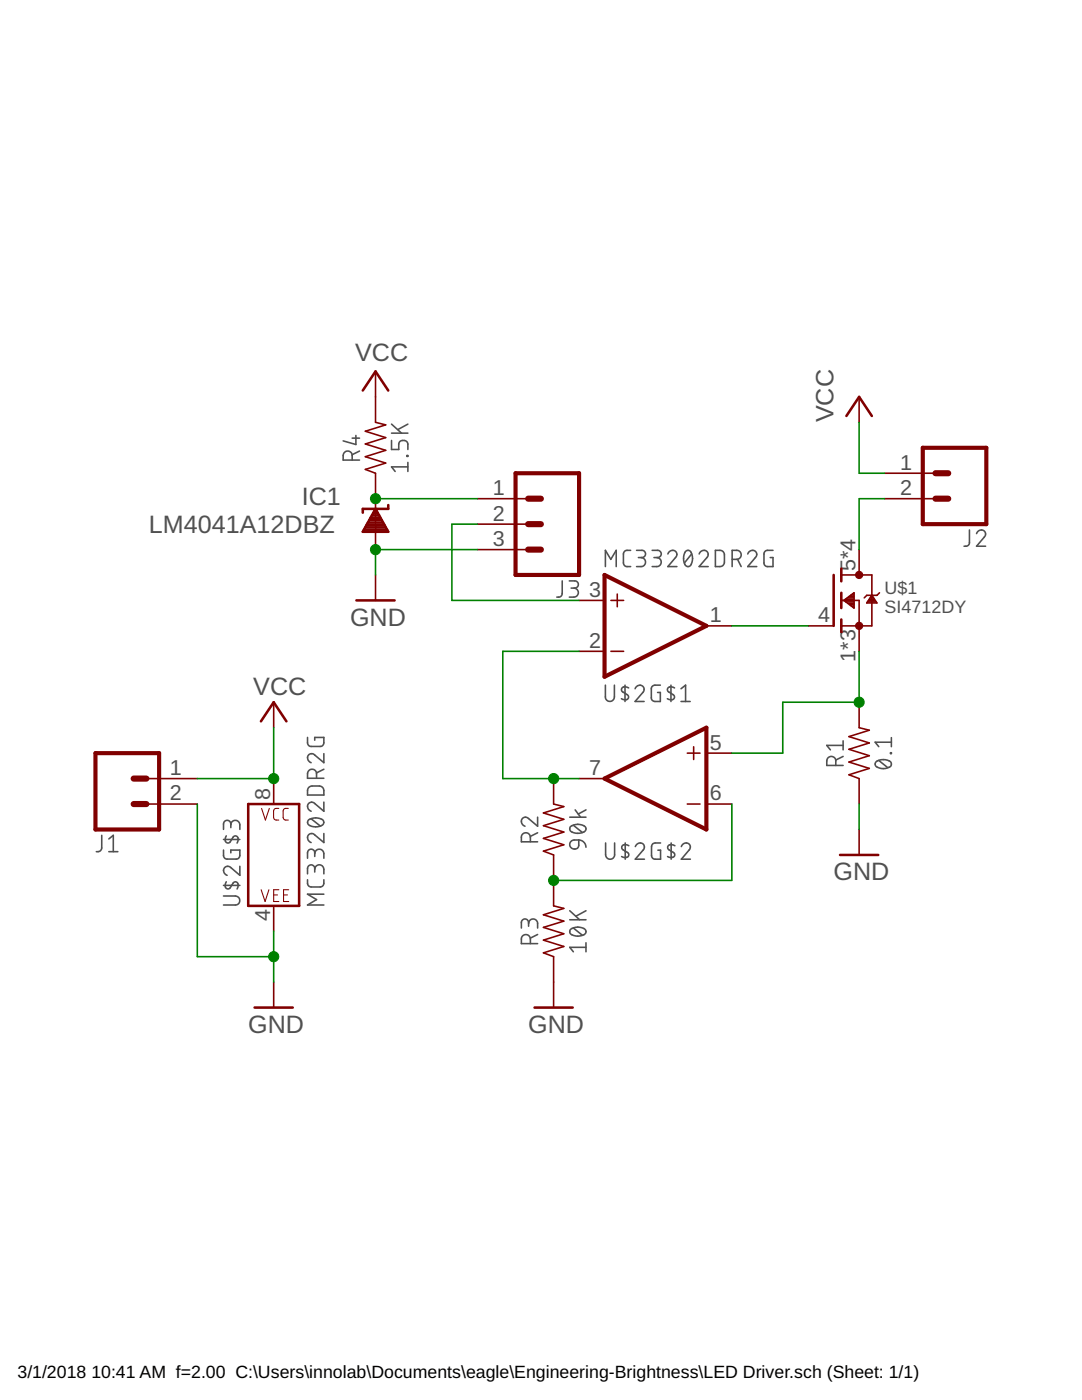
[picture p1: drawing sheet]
<?xml version="1.0" encoding="utf-8"?>
<!DOCTYPE eagle SYSTEM "eagle.dtd">
<!--
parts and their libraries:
SparkFun-Resistors: Licensing: Creative Commons ShareAlike 4.0 International - https://creativecommons.org/licenses/by-sa/4.0
-->
<eagle version="8.6.3">
<drawing>
<settings>
<setting alwaysvectorfont="no"/>
<setting verticaltext="up"/>
</settings>
<grid distance="0.1" unitdist="inch" unit="inch" style="lines" multiple="1" display="no" altdistance="0.01" altunitdist="inch" altunit="inch"/>
<schematic xreflabel="%F%N/%S.%C%R" xrefpart="/%S.%C%R">
<libraries>
<library name="CECFC">
<symbols>
<symbol name="MOSFET-N">
<wire x1="0.762" y1="0.762" x2="0.762" y2="0" width="0.254" layer="94"/>
<wire x1="0.762" y1="0" x2="0.762" y2="-0.762" width="0.254" layer="94"/>
<wire x1="0.762" y1="3.175" x2="0.762" y2="2.54" width="0.254" layer="94"/>
<wire x1="0.762" y1="2.54" x2="0.762" y2="1.905" width="0.254" layer="94"/>
<wire x1="0.762" y1="0" x2="2.54" y2="0" width="0.1524" layer="94"/>
<wire x1="2.54" y1="0" x2="2.54" y2="-2.54" width="0.1524" layer="94"/>
<wire x1="0.762" y1="-1.905" x2="0.762" y2="-2.54" width="0.254" layer="94"/>
<wire x1="0.762" y1="-2.54" x2="0.762" y2="-3.175" width="0.254" layer="94"/>
<wire x1="0" y1="2.54" x2="0" y2="-2.54" width="0.254" layer="94"/>
<wire x1="2.54" y1="-2.54" x2="0.762" y2="-2.54" width="0.1524" layer="94"/>
<wire x1="3.81" y1="2.54" x2="3.81" y2="0.508" width="0.1524" layer="94"/>
<wire x1="3.81" y1="0.508" x2="3.81" y2="-2.54" width="0.1524" layer="94"/>
<wire x1="2.54" y1="-2.54" x2="3.81" y2="-2.54" width="0.1524" layer="94"/>
<wire x1="0.762" y1="2.54" x2="3.81" y2="2.54" width="0.1524" layer="94"/>
<wire x1="4.572" y1="0.762" x2="4.318" y2="0.508" width="0.1524" layer="94"/>
<wire x1="4.318" y1="0.508" x2="3.81" y2="0.508" width="0.1524" layer="94"/>
<wire x1="3.81" y1="0.508" x2="3.302" y2="0.508" width="0.1524" layer="94"/>
<wire x1="3.302" y1="0.508" x2="3.048" y2="0.254" width="0.1524" layer="94"/>
<circle x="2.54" y="-2.54" radius="0.3592" width="0" layer="94"/>
<circle x="2.54" y="2.54" radius="0.3592" width="0" layer="94"/>
<text x="5.08" y="0.635" size="1.27" layer="95">&gt;NAME</text>
<text x="5.08" y="-1.27" size="1.27" layer="96">&gt;VALUE</text>
<text x="3.175" y="3.175" size="0.8128" layer="93">D</text>
<text x="3.175" y="-3.81" size="0.8128" layer="93">S</text>
<text x="-1.27" y="-1.905" size="0.8128" layer="93">G</text>
<pin name="G" x="-2.54" y="-2.54" visible="pad" length="short"/>
<pin name="S" x="2.54" y="-5.08" visible="pad" length="short" rot="R90"/>
<pin name="D" x="2.54" y="5.08" visible="pad" length="short" rot="R270"/>
<polygon width="0.1524" layer="94">
<vertex x="3.81" y="0.508"/>
<vertex x="3.302" y="-0.254"/>
<vertex x="4.318" y="-0.254"/>
</polygon>
<polygon width="0.1524" layer="94">
<vertex x="1.016" y="0"/>
<vertex x="2.032" y="0.762"/>
<vertex x="2.032" y="-0.762"/>
</polygon>
</symbol>
<symbol name="OP-AMP">
<wire x1="-3.81" y1="-1.905" x2="-3.81" y2="-3.175" width="0.1524" layer="94"/>
<wire x1="-4.445" y1="2.54" x2="-3.175" y2="2.54" width="0.1524" layer="94"/>
<wire x1="-4.445" y1="-2.54" x2="-3.175" y2="-2.54" width="0.1524" layer="94"/>
<wire x1="5.08" y1="0" x2="-5.08" y2="5.08" width="0.4064" layer="94"/>
<wire x1="-5.08" y1="5.08" x2="-5.08" y2="-5.08" width="0.4064" layer="94"/>
<wire x1="-5.08" y1="-5.08" x2="5.08" y2="0" width="0.4064" layer="94"/>
<pin name="+IN" x="-7.62" y="-2.54" visible="pad" length="short" direction="in"/>
<pin name="-IN" x="-7.62" y="2.54" visible="pad" length="short" direction="in"/>
<pin name="OUT" x="7.62" y="0" visible="pad" length="short" direction="out" rot="R180"/>
<text x="-5.08" y="5.842" size="1.778" layer="95" font="vector">&gt;NAME</text>
<text x="-5.08" y="-7.62" size="1.778" layer="95" font="vector">&gt;VALUE</text>
</symbol>
<symbol name="POWER_CONSORT">
<wire x1="-2.54" y1="5.08" x2="2.54" y2="5.08" width="0.254" layer="94"/>
<wire x1="2.54" y1="5.08" x2="2.54" y2="-5.08" width="0.254" layer="94"/>
<wire x1="2.54" y1="-5.08" x2="-2.54" y2="-5.08" width="0.254" layer="94"/>
<wire x1="-2.54" y1="-5.08" x2="-2.54" y2="5.08" width="0.254" layer="94"/>
<pin name="P$V+" x="0" y="7.62" visible="pad" length="short" rot="R270"/>
<pin name="P$V-" x="0" y="-7.62" visible="pad" length="short" rot="R90"/>
<text x="-3.302" y="-5.08" size="1.778" layer="95" font="vector" rot="R90">&gt;NAME</text>
<text x="5.08" y="-5.08" size="1.778" layer="95" font="vector" rot="R90">&gt;VALUE</text>
<text x="0.127" y="-4.699" size="1.27" layer="94" font="vector" align="bottom-center">VEE</text>
<text x="0.127" y="3.429" size="1.27" layer="94" font="vector" align="bottom-center">VCC</text>
</symbol>
</symbols>
<devicesets>
<deviceset name="SI4712">
<gates>
<gate name="G$1" symbol="MOSFET-N" x="-7.62" y="5.08"/>
</gates>
<devices>
<device name="DY" package="SO8">
<connects>
<connect gate="G$1" pin="D" pad="5 6 7 8"/>
<connect gate="G$1" pin="G" pad="4"/>
<connect gate="G$1" pin="S" pad="1 2 3"/>
</connects>
<technologies>
<technology name=""/>
</technologies>
</device>
</devices>
</deviceset>
<deviceset name="MC33202">
<gates>
<gate name="G$1" symbol="OP-AMP" x="-15.24" y="22.86"/>
<gate name="G$2" symbol="OP-AMP" x="-15.24" y="5.08"/>
<gate name="G$3" symbol="POWER_CONSORT" x="7.62" y="12.7"/>
</gates>
<devices>
<device name="DR2G" package="SOIC8">
<connects>
<connect gate="G$1" pin="+IN" pad="3"/>
<connect gate="G$1" pin="-IN" pad="2"/>
<connect gate="G$1" pin="OUT" pad="1"/>
<connect gate="G$2" pin="+IN" pad="5"/>
<connect gate="G$2" pin="-IN" pad="6"/>
<connect gate="G$2" pin="OUT" pad="7"/>
<connect gate="G$3" pin="P$V+" pad="8"/>
<connect gate="G$3" pin="P$V-" pad="4"/>
</connects>
<technologies>
<technology name=""/>
</technologies>
</device>
</devices>
</deviceset>
</devicesets>
</library>
<library name="SparkFun-Resistors">
<symbols>
<symbol name="RESISTOR">
<wire x1="-2.54" y1="0" x2="-2.159" y2="1.016" width="0.1524" layer="94"/>
<wire x1="-2.159" y1="1.016" x2="-1.524" y2="-1.016" width="0.1524" layer="94"/>
<wire x1="-1.524" y1="-1.016" x2="-0.889" y2="1.016" width="0.1524" layer="94"/>
<wire x1="-0.889" y1="1.016" x2="-0.254" y2="-1.016" width="0.1524" layer="94"/>
<wire x1="-0.254" y1="-1.016" x2="0.381" y2="1.016" width="0.1524" layer="94"/>
<wire x1="0.381" y1="1.016" x2="1.016" y2="-1.016" width="0.1524" layer="94"/>
<wire x1="1.016" y1="-1.016" x2="1.651" y2="1.016" width="0.1524" layer="94"/>
<wire x1="1.651" y1="1.016" x2="2.286" y2="-1.016" width="0.1524" layer="94"/>
<wire x1="2.286" y1="-1.016" x2="2.54" y2="0" width="0.1524" layer="94"/>
<text x="0" y="1.524" size="1.778" layer="95" font="vector" align="bottom-center">&gt;NAME</text>
<text x="0" y="-1.524" size="1.778" layer="96" font="vector" align="top-center">&gt;VALUE</text>
<pin name="2" x="5.08" y="0" visible="off" length="short" direction="pas" swaplevel="1" rot="R180"/>
<pin name="1" x="-5.08" y="0" visible="off" length="short" direction="pas" swaplevel="1"/>
</symbol>
</symbols>
<devicesets>
<deviceset name="0.1OHM" prefix="R">
<gates>
<gate name="G$1" symbol="RESISTOR" x="0" y="0"/>
</gates>
<devices>
<device name="-1210-1/2W-1%" package="1210">
<connects>
<connect gate="G$1" pin="1" pad="1"/>
<connect gate="G$1" pin="2" pad="2"/>
</connects>
<package3dinstances>
<package3dinstance package3d_urn="urn:adsk.eagle:package:39664/1"/>
</package3dinstances>
<technologies>
<technology name="">
<attribute name="PROD_ID" value="RES-12374"/>
<attribute name="VALUE" value="0.1"/>
</technology>
</technologies>
</device>
</devices>
</deviceset>
<deviceset name="1.20KOHM" prefix="R">
<gates>
<gate name="G$1" symbol="RESISTOR" x="0" y="0"/>
</gates>
<devices>
<device name="-0603-1/10W-1%" package="0603">
<connects>
<connect gate="G$1" pin="1" pad="1"/>
<connect gate="G$1" pin="2" pad="2"/>
</connects>
<package3dinstances>
<package3dinstance package3d_urn="urn:adsk.eagle:package:39650/1"/>
</package3dinstances>
<technologies>
<technology name="">
<attribute name="PROD_ID" value="RES-08413"/>
<attribute name="VALUE" value="1.20k"/>
</technology>
</technologies>
</device>
</devices>
</deviceset>
</devicesets>
</library>
<library name="supply1">
<symbols>
<symbol name="VCC">
<wire x1="1.27" y1="-1.905" x2="0" y2="0" width="0.254" layer="94"/>
<wire x1="0" y1="0" x2="-1.27" y2="-1.905" width="0.254" layer="94"/>
<text x="-2.54" y="-2.54" size="1.778" layer="96" rot="R90">&gt;VALUE</text>
<pin name="VCC" x="0" y="-2.54" visible="off" length="short" direction="sup" rot="R90"/>
</symbol>
<symbol name="GND">
<wire x1="-1.905" y1="0" x2="1.905" y2="0" width="0.254" layer="94"/>
<text x="-2.54" y="-2.54" size="1.778" layer="96">&gt;VALUE</text>
<pin name="GND" x="0" y="2.54" visible="off" length="short" direction="sup" rot="R270"/>
</symbol>
</symbols>
<devicesets>
<deviceset name="VCC" prefix="P+">
<gates>
<gate name="VCC" symbol="VCC" x="0" y="0"/>
</gates>
<devices>
<device name="">
<technologies>
<technology name=""/>
</technologies>
</device>
</devices>
</deviceset>
<deviceset name="GND" prefix="GND">
<gates>
<gate name="1" symbol="GND" x="0" y="0"/>
</gates>
<devices>
<device name="">
<technologies>
<technology name=""/>
</technologies>
</device>
</devices>
</deviceset>
</devicesets>
</library>
<library name="SparkFun-Connectors">
<symbols>
<symbol name="CONN_02">
<wire x1="3.81" y1="-2.54" x2="-2.54" y2="-2.54" width="0.4064" layer="94"/>
<wire x1="1.27" y1="2.54" x2="2.54" y2="2.54" width="0.6096" layer="94"/>
<wire x1="1.27" y1="0" x2="2.54" y2="0" width="0.6096" layer="94"/>
<wire x1="-2.54" y1="5.08" x2="-2.54" y2="-2.54" width="0.4064" layer="94"/>
<wire x1="3.81" y1="-2.54" x2="3.81" y2="5.08" width="0.4064" layer="94"/>
<wire x1="-2.54" y1="5.08" x2="3.81" y2="5.08" width="0.4064" layer="94"/>
<text x="-2.54" y="-4.826" size="1.778" layer="96" font="vector">&gt;VALUE</text>
<text x="-2.54" y="5.588" size="1.778" layer="95" font="vector">&gt;NAME</text>
<pin name="1" x="7.62" y="0" visible="pad" length="middle" direction="pas" swaplevel="1" rot="R180"/>
<pin name="2" x="7.62" y="2.54" visible="pad" length="middle" direction="pas" swaplevel="1" rot="R180"/>
</symbol>
<symbol name="CONN_03">
<wire x1="3.81" y1="-5.08" x2="-2.54" y2="-5.08" width="0.4064" layer="94"/>
<wire x1="1.27" y1="2.54" x2="2.54" y2="2.54" width="0.6096" layer="94"/>
<wire x1="1.27" y1="0" x2="2.54" y2="0" width="0.6096" layer="94"/>
<wire x1="1.27" y1="-2.54" x2="2.54" y2="-2.54" width="0.6096" layer="94"/>
<wire x1="-2.54" y1="5.08" x2="-2.54" y2="-5.08" width="0.4064" layer="94"/>
<wire x1="3.81" y1="-5.08" x2="3.81" y2="5.08" width="0.4064" layer="94"/>
<wire x1="-2.54" y1="5.08" x2="3.81" y2="5.08" width="0.4064" layer="94"/>
<text x="-2.54" y="-7.366" size="1.778" layer="96" font="vector">&gt;VALUE</text>
<text x="-2.54" y="5.588" size="1.778" layer="95" font="vector">&gt;NAME</text>
<pin name="1" x="7.62" y="-2.54" visible="pad" length="middle" direction="pas" swaplevel="1" rot="R180"/>
<pin name="2" x="7.62" y="0" visible="pad" length="middle" direction="pas" swaplevel="1" rot="R180"/>
<pin name="3" x="7.62" y="2.54" visible="pad" length="middle" direction="pas" swaplevel="1" rot="R180"/>
</symbol>
</symbols>
<devicesets>
<deviceset name="CONN_02" prefix="J" uservalue="yes">
<gates>
<gate name="G$1" symbol="CONN_02" x="-2.54" y="0"/>
</gates>
<devices>
<device name="" package="1X02">
<connects>
<connect gate="G$1" pin="1" pad="1"/>
<connect gate="G$1" pin="2" pad="2"/>
</connects>
<package3dinstances>
<package3dinstance package3d_urn="urn:adsk.eagle:package:38039/1"/>
</package3dinstances>
<technologies>
<technology name=""/>
</technologies>
</device>
<device name="POLAR" package="MOLEX-1X2">
<connects>
<connect gate="G$1" pin="1" pad="1"/>
<connect gate="G$1" pin="2" pad="2"/>
</connects>
<package3dinstances>
<package3dinstance package3d_urn="urn:adsk.eagle:package:38040/1"/>
</package3dinstances>
<technologies>
<technology name="">
<attribute name="SF_ID" value="PRT-09918" constant="no"/>
</technology>
</technologies>
</device>
<device name="3.5MM" package="SCREWTERMINAL-3.5MM-2">
<connects>
<connect gate="G$1" pin="1" pad="1"/>
<connect gate="G$1" pin="2" pad="2"/>
</connects>
<package3dinstances>
<package3dinstance package3d_urn="urn:adsk.eagle:package:38050/1"/>
</package3dinstances>
<technologies>
<technology name="">
<attribute name="PROD_ID" value="CONN-08399" constant="no"/>
</technology>
</technologies>
</device>
<device name="-JST-2MM-SMT" package="JST-2-SMD">
<connects>
<connect gate="G$1" pin="1" pad="2"/>
<connect gate="G$1" pin="2" pad="1"/>
</connects>
<package3dinstances>
<package3dinstance package3d_urn="urn:adsk.eagle:package:38042/1"/>
</package3dinstances>
<technologies>
<technology name="">
<attribute name="PROD_ID" value="CONN-11443"/>
</technology>
</technologies>
</device>
<device name="PTH2" package="1X02_BIG">
<connects>
<connect gate="G$1" pin="1" pad="P$1"/>
<connect gate="G$1" pin="2" pad="P$2"/>
</connects>
<package3dinstances>
<package3dinstance package3d_urn="urn:adsk.eagle:package:38043/1"/>
</package3dinstances>
<technologies>
<technology name=""/>
</technologies>
</device>
<device name="4UCON-15767" package="JST-2-SMD-VERT">
<connects>
<connect gate="G$1" pin="1" pad="GND"/>
<connect gate="G$1" pin="2" pad="VCC"/>
</connects>
<package3dinstances>
<package3dinstance package3d_urn="urn:adsk.eagle:package:38052/1"/>
</package3dinstances>
<technologies>
<technology name=""/>
</technologies>
</device>
<device name="5MM" package="SCREWTERMINAL-5MM-2">
<connects>
<connect gate="G$1" pin="1" pad="1"/>
<connect gate="G$1" pin="2" pad="2"/>
</connects>
<package3dinstances>
<package3dinstance package3d_urn="urn:adsk.eagle:package:38044/1"/>
</package3dinstances>
<technologies>
<technology name="">
<attribute name="SF_SKU" value="PRT-08432" constant="no"/>
</technology>
</technologies>
</device>
<device name="LOCK" package="1X02_LOCK">
<connects>
<connect gate="G$1" pin="1" pad="1"/>
<connect gate="G$1" pin="2" pad="2"/>
</connects>
<package3dinstances>
<package3dinstance package3d_urn="urn:adsk.eagle:package:38045/1"/>
</package3dinstances>
<technologies>
<technology name=""/>
</technologies>
</device>
<device name="POLAR_LOCK" package="MOLEX-1X2_LOCK">
<connects>
<connect gate="G$1" pin="1" pad="1"/>
<connect gate="G$1" pin="2" pad="2"/>
</connects>
<package3dinstances>
<package3dinstance package3d_urn="urn:adsk.eagle:package:38046/1"/>
</package3dinstances>
<technologies>
<technology name="">
<attribute name="SF_ID" value="PRT-09918" constant="no"/>
</technology>
</technologies>
</device>
<device name="LOCK_LONGPADS" package="1X02_LOCK_LONGPADS">
<connects>
<connect gate="G$1" pin="1" pad="1"/>
<connect gate="G$1" pin="2" pad="2"/>
</connects>
<package3dinstances>
<package3dinstance package3d_urn="urn:adsk.eagle:package:38047/1"/>
</package3dinstances>
<technologies>
<technology name=""/>
</technologies>
</device>
<device name="3.5MM_LOCK" package="SCREWTERMINAL-3.5MM-2_LOCK">
<connects>
<connect gate="G$1" pin="1" pad="1"/>
<connect gate="G$1" pin="2" pad="2"/>
</connects>
<package3dinstances>
<package3dinstance package3d_urn="urn:adsk.eagle:package:38049/1"/>
</package3dinstances>
<technologies>
<technology name="">
<attribute name="PROD_ID" value="CONN-08399" constant="no"/>
</technology>
</technologies>
</device>
<device name="PTH3" package="1X02_LONGPADS">
<connects>
<connect gate="G$1" pin="1" pad="1"/>
<connect gate="G$1" pin="2" pad="2"/>
</connects>
<package3dinstances>
<package3dinstance package3d_urn="urn:adsk.eagle:package:38048/1"/>
</package3dinstances>
<technologies>
<technology name=""/>
</technologies>
</device>
<device name="1X02_NO_SILK" package="1X02_NO_SILK">
<connects>
<connect gate="G$1" pin="1" pad="1"/>
<connect gate="G$1" pin="2" pad="2"/>
</connects>
<package3dinstances>
<package3dinstance package3d_urn="urn:adsk.eagle:package:38051/1"/>
</package3dinstances>
<technologies>
<technology name=""/>
</technologies>
</device>
<device name="JST-PTH-2" package="JST-2-PTH">
<connects>
<connect gate="G$1" pin="1" pad="1"/>
<connect gate="G$1" pin="2" pad="2"/>
</connects>
<package3dinstances>
<package3dinstance package3d_urn="urn:adsk.eagle:package:38053/1"/>
</package3dinstances>
<technologies>
<technology name="">
<attribute name="PROD_ID" value="CONN-09863" constant="no"/>
<attribute name="SKU" value="PRT-09914" constant="no"/>
</technology>
</technologies>
</device>
<device name="PTH4" package="1X02_XTRA_BIG">
<connects>
<connect gate="G$1" pin="1" pad="1"/>
<connect gate="G$1" pin="2" pad="2"/>
</connects>
<package3dinstances>
<package3dinstance package3d_urn="urn:adsk.eagle:package:38054/1"/>
</package3dinstances>
<technologies>
<technology name=""/>
</technologies>
</device>
<device name="POGO_PIN_HOLES_ONLY" package="1X02_PP_HOLES_ONLY">
<connects>
<connect gate="G$1" pin="1" pad="1"/>
<connect gate="G$1" pin="2" pad="2"/>
</connects>
<package3dinstances>
<package3dinstance package3d_urn="urn:adsk.eagle:package:38058/1"/>
</package3dinstances>
<technologies>
<technology name=""/>
</technologies>
</device>
<device name="3.5MM-NO_SILK" package="SCREWTERMINAL-3.5MM-2-NS">
<connects>
<connect gate="G$1" pin="1" pad="1"/>
<connect gate="G$1" pin="2" pad="2"/>
</connects>
<package3dinstances>
<package3dinstance package3d_urn="urn:adsk.eagle:package:38055/1"/>
</package3dinstances>
<technologies>
<technology name="">
<attribute name="PROD_ID" value="CONN-08399" constant="no"/>
</technology>
</technologies>
</device>
<device name="-JST-2-PTH-NO_SILK" package="JST-2-PTH-NS">
<connects>
<connect gate="G$1" pin="1" pad="1"/>
<connect gate="G$1" pin="2" pad="2"/>
</connects>
<package3dinstances>
<package3dinstance package3d_urn="urn:adsk.eagle:package:38056/1"/>
</package3dinstances>
<technologies>
<technology name=""/>
</technologies>
</device>
<device name="JST-PTH-2-KIT" package="JST-2-PTH-KIT">
<connects>
<connect gate="G$1" pin="1" pad="1"/>
<connect gate="G$1" pin="2" pad="2"/>
</connects>
<package3dinstances>
<package3dinstance package3d_urn="urn:adsk.eagle:package:38057/1"/>
</package3dinstances>
<technologies>
<technology name=""/>
</technologies>
</device>
<device name="SPRING-2.54-RA" package="SPRINGTERMINAL-2.54MM-2">
<connects>
<connect gate="G$1" pin="1" pad="1"/>
<connect gate="G$1" pin="2" pad="2"/>
</connects>
<package3dinstances>
<package3dinstance package3d_urn="urn:adsk.eagle:package:38061/1"/>
</package3dinstances>
<technologies>
<technology name=""/>
</technologies>
</device>
<device name="2.54MM_SCREWTERM" package="1X02_2.54_SCREWTERM">
<connects>
<connect gate="G$1" pin="1" pad="P1"/>
<connect gate="G$1" pin="2" pad="P2"/>
</connects>
<package3dinstances>
<package3dinstance package3d_urn="urn:adsk.eagle:package:38059/1"/>
</package3dinstances>
<technologies>
<technology name=""/>
</technologies>
</device>
<device name="SMALL_POKEHOME" package="1X02_POKEHOME">
<connects>
<connect gate="G$1" pin="1" pad="P1 P3"/>
<connect gate="G$1" pin="2" pad="P2 P4"/>
</connects>
<package3dinstances>
<package3dinstance package3d_urn="urn:adsk.eagle:package:38060/1"/>
</package3dinstances>
<technologies>
<technology name="">
<attribute name="PROD_ID" value="CONN-13512"/>
</technology>
</technologies>
</device>
<device name="PTH_RA_FEMALE" package="1X02_RA_PTH_FEMALE">
<connects>
<connect gate="G$1" pin="1" pad="1"/>
<connect gate="G$1" pin="2" pad="2"/>
</connects>
<package3dinstances>
<package3dinstance package3d_urn="urn:adsk.eagle:package:38062/1"/>
</package3dinstances>
<technologies>
<technology name="">
<attribute name="PROD_ID" value="CONN-13700"/>
</technology>
</technologies>
</device>
</devices>
</deviceset>
<deviceset name="CONN_03" prefix="J" uservalue="yes">
<gates>
<gate name="J$1" symbol="CONN_03" x="-2.54" y="0"/>
</gates>
<devices>
<device name="" package="1X03">
<connects>
<connect gate="J$1" pin="1" pad="1"/>
<connect gate="J$1" pin="2" pad="2"/>
<connect gate="J$1" pin="3" pad="3"/>
</connects>
<package3dinstances>
<package3dinstance package3d_urn="urn:adsk.eagle:package:38063/1"/>
</package3dinstances>
<technologies>
<technology name=""/>
</technologies>
</device>
<device name="POLAR" package="MOLEX-1X3">
<connects>
<connect gate="J$1" pin="1" pad="1"/>
<connect gate="J$1" pin="2" pad="2"/>
<connect gate="J$1" pin="3" pad="3"/>
</connects>
<package3dinstances>
<package3dinstance package3d_urn="urn:adsk.eagle:package:38064/1"/>
</package3dinstances>
<technologies>
<technology name="">
<attribute name="PROD_ID" value="CONN-08625" constant="no"/>
<attribute name="SF_ID" value="PRT-08096" constant="no"/>
</technology>
</technologies>
</device>
<device name="SCREW" package="SCREWTERMINAL-3.5MM-3">
<connects>
<connect gate="J$1" pin="1" pad="1"/>
<connect gate="J$1" pin="2" pad="2"/>
<connect gate="J$1" pin="3" pad="3"/>
</connects>
<package3dinstances>
<package3dinstance package3d_urn="urn:adsk.eagle:package:38072/1"/>
</package3dinstances>
<technologies>
<technology name="">
<attribute name="PROD_ID" value="CONN-08288" constant="no"/>
<attribute name="SF_ID" value="PRT-08235" constant="no"/>
</technology>
</technologies>
</device>
<device name="LOCK" package="1X03_LOCK">
<connects>
<connect gate="J$1" pin="1" pad="1"/>
<connect gate="J$1" pin="2" pad="2"/>
<connect gate="J$1" pin="3" pad="3"/>
</connects>
<package3dinstances>
<package3dinstance package3d_urn="urn:adsk.eagle:package:38071/1"/>
</package3dinstances>
<technologies>
<technology name=""/>
</technologies>
</device>
<device name="LOCK_LONGPADS" package="1X03_LOCK_LONGPADS">
<connects>
<connect gate="J$1" pin="1" pad="1"/>
<connect gate="J$1" pin="2" pad="2"/>
<connect gate="J$1" pin="3" pad="3"/>
</connects>
<package3dinstances>
<package3dinstance package3d_urn="urn:adsk.eagle:package:38065/1"/>
</package3dinstances>
<technologies>
<technology name=""/>
</technologies>
</device>
<device name="POLAR_LOCK" package="MOLEX-1X3_LOCK">
<connects>
<connect gate="J$1" pin="1" pad="1"/>
<connect gate="J$1" pin="2" pad="2"/>
<connect gate="J$1" pin="3" pad="3"/>
</connects>
<package3dinstances>
<package3dinstance package3d_urn="urn:adsk.eagle:package:38067/1"/>
</package3dinstances>
<technologies>
<technology name="">
<attribute name="PROD_ID" value="CONN-08625" constant="no"/>
<attribute name="SF_ID" value="PRT-08096" constant="no"/>
</technology>
</technologies>
</device>
<device name="SCREW_LOCK" package="SCREWTERMINAL-3.5MM-3_LOCK.007S">
<connects>
<connect gate="J$1" pin="1" pad="1"/>
<connect gate="J$1" pin="2" pad="2"/>
<connect gate="J$1" pin="3" pad="3"/>
</connects>
<package3dinstances>
<package3dinstance package3d_urn="urn:adsk.eagle:package:38066/1"/>
</package3dinstances>
<technologies>
<technology name="">
<attribute name="PROD_ID" value="CONN-08288" constant="no"/>
<attribute name="SF_ID" value="PRT-08235" constant="no"/>
</technology>
</technologies>
</device>
<device name="1X03_NO_SILK" package="1X03_NO_SILK">
<connects>
<connect gate="J$1" pin="1" pad="1"/>
<connect gate="J$1" pin="2" pad="2"/>
<connect gate="J$1" pin="3" pad="3"/>
</connects>
<package3dinstances>
<package3dinstance package3d_urn="urn:adsk.eagle:package:38076/1"/>
</package3dinstances>
<technologies>
<technology name=""/>
</technologies>
</device>
<device name="LONGPADS" package="1X03_LONGPADS">
<connects>
<connect gate="J$1" pin="1" pad="1"/>
<connect gate="J$1" pin="2" pad="2"/>
<connect gate="J$1" pin="3" pad="3"/>
</connects>
<package3dinstances>
<package3dinstance package3d_urn="urn:adsk.eagle:package:38068/1"/>
</package3dinstances>
<technologies>
<technology name=""/>
</technologies>
</device>
<device name="JST-PTH" package="JST-3-PTH">
<connects>
<connect gate="J$1" pin="1" pad="1"/>
<connect gate="J$1" pin="2" pad="2"/>
<connect gate="J$1" pin="3" pad="3"/>
</connects>
<package3dinstances>
<package3dinstance package3d_urn="urn:adsk.eagle:package:38069/1"/>
</package3dinstances>
<technologies>
<technology name="">
<attribute name="PROD_ID" value="WIRE-10037" constant="no"/>
<attribute name="SF_ID" value="PRT-09915" constant="no"/>
</technology>
</technologies>
</device>
<device name="POGO_PIN_HOLES_ONLY" package="1X03_PP_HOLES_ONLY">
<connects>
<connect gate="J$1" pin="1" pad="1"/>
<connect gate="J$1" pin="2" pad="2"/>
<connect gate="J$1" pin="3" pad="3"/>
</connects>
<package3dinstances>
<package3dinstance package3d_urn="urn:adsk.eagle:package:38073/1"/>
</package3dinstances>
<technologies>
<technology name=""/>
</technologies>
</device>
<device name="-SCREW-5MM" package="SCREWTERMINAL-5MM-3">
<connects>
<connect gate="J$1" pin="1" pad="1"/>
<connect gate="J$1" pin="2" pad="2"/>
<connect gate="J$1" pin="3" pad="3"/>
</connects>
<package3dinstances>
<package3dinstance package3d_urn="urn:adsk.eagle:package:38070/1"/>
</package3dinstances>
<technologies>
<technology name="">
<attribute name="PROD_ID" value="CONN-10134" constant="no"/>
<attribute name="SF_SKU" value="PRT-08433" constant="no"/>
</technology>
</technologies>
</device>
<device name="LOCK_NO_SILK" package="1X03_LOCK_NO_SILK">
<connects>
<connect gate="J$1" pin="1" pad="1"/>
<connect gate="J$1" pin="2" pad="2"/>
<connect gate="J$1" pin="3" pad="3"/>
</connects>
<package3dinstances>
<package3dinstance package3d_urn="urn:adsk.eagle:package:38074/1"/>
</package3dinstances>
<technologies>
<technology name=""/>
</technologies>
</device>
<device name="JST-SMD" package="JST-3-SMD">
<connects>
<connect gate="J$1" pin="1" pad="1"/>
<connect gate="J$1" pin="2" pad="2"/>
<connect gate="J$1" pin="3" pad="3"/>
</connects>
<package3dinstances>
<package3dinstance package3d_urn="urn:adsk.eagle:package:38075/1"/>
</package3dinstances>
<technologies>
<technology name="">
<attribute name="PROD_ID" value="CONN-12591" constant="no"/>
<attribute name="VALUE" value="3-PIN SMD" constant="no"/>
</technology>
</technologies>
</device>
<device name="SMD" package="1X03-1MM-RA">
<connects>
<connect gate="J$1" pin="1" pad="1"/>
<connect gate="J$1" pin="2" pad="2"/>
<connect gate="J$1" pin="3" pad="3"/>
</connects>
<package3dinstances>
<package3dinstance package3d_urn="urn:adsk.eagle:package:38077/1"/>
</package3dinstances>
<technologies>
<technology name=""/>
</technologies>
</device>
<device name="SMD_RA_FEMALE" package="1X03_SMD_RA_FEMALE">
<connects>
<connect gate="J$1" pin="1" pad="1"/>
<connect gate="J$1" pin="2" pad="2"/>
<connect gate="J$1" pin="3" pad="3"/>
</connects>
<package3dinstances>
<package3dinstance package3d_urn="urn:adsk.eagle:package:38081/1"/>
</package3dinstances>
<technologies>
<technology name="">
<attribute name="PROD_ID" value="CONN-10926"/>
<attribute name="VALUE" value="1x3 RA Female .1&quot;"/>
</technology>
</technologies>
</device>
<device name="SMD_RA_MALE" package="1X03_SMD_RA_MALE">
<connects>
<connect gate="J$1" pin="1" pad="1"/>
<connect gate="J$1" pin="2" pad="2"/>
<connect gate="J$1" pin="3" pad="3"/>
</connects>
<package3dinstances>
<package3dinstance package3d_urn="urn:adsk.eagle:package:38078/1"/>
</package3dinstances>
<technologies>
<technology name="">
<attribute name="PROD_ID" value="CONN-10925"/>
</technology>
</technologies>
</device>
<device name="SMD_RA_MALE_POST" package="1X03_SMD_RA_MALE_POST">
<connects>
<connect gate="J$1" pin="1" pad="1"/>
<connect gate="J$1" pin="2" pad="2"/>
<connect gate="J$1" pin="3" pad="3"/>
</connects>
<package3dinstances>
<package3dinstance package3d_urn="urn:adsk.eagle:package:38079/1"/>
</package3dinstances>
<technologies>
<technology name=""/>
</technologies>
</device>
<device name="JST-PTH-VERT" package="JST-3-PTH-VERT">
<connects>
<connect gate="J$1" pin="1" pad="1"/>
<connect gate="J$1" pin="2" pad="2"/>
<connect gate="J$1" pin="3" pad="3"/>
</connects>
<package3dinstances>
<package3dinstance package3d_urn="urn:adsk.eagle:package:38080/1"/>
</package3dinstances>
<technologies>
<technology name="">
<attribute name="PROD_ID" value="CONN-13230" constant="no"/>
</technology>
</technologies>
</device>
<device name="1X03_SMD_RA_MALE_POST_SMALLER" package="1X03_SMD_RA_MALE_POST_SMALLER">
<connects>
<connect gate="J$1" pin="1" pad="1"/>
<connect gate="J$1" pin="2" pad="2"/>
<connect gate="J$1" pin="3" pad="3"/>
</connects>
<package3dinstances>
<package3dinstance package3d_urn="urn:adsk.eagle:package:38082/1"/>
</package3dinstances>
<technologies>
<technology name="">
<attribute name="PROD_ID" value="CONN-11912" constant="no"/>
</technology>
</technologies>
</device>
<device name="1X03_SMD_RA_MALE_POST_SMALLEST" package="1X03_SMD_RA_MALE_POST_SMALLEST">
<connects>
<connect gate="J$1" pin="1" pad="1"/>
<connect gate="J$1" pin="2" pad="2"/>
<connect gate="J$1" pin="3" pad="3"/>
</connects>
<package3dinstances>
<package3dinstance package3d_urn="urn:adsk.eagle:package:38083/1"/>
</package3dinstances>
<technologies>
<technology name=""/>
</technologies>
</device>
<device name="JST-PTH-NS" package="JST-3-PTH-NS">
<connects>
<connect gate="J$1" pin="1" pad="1"/>
<connect gate="J$1" pin="2" pad="2"/>
<connect gate="J$1" pin="3" pad="3"/>
</connects>
<package3dinstances>
<package3dinstance package3d_urn="urn:adsk.eagle:package:38084/1"/>
</package3dinstances>
<technologies>
<technology name=""/>
</technologies>
</device>
<device name="SCREW-NS" package="SCREWTERMINAL-3.5MM-3-NS">
<connects>
<connect gate="J$1" pin="1" pad="1"/>
<connect gate="J$1" pin="2" pad="2"/>
<connect gate="J$1" pin="3" pad="3"/>
</connects>
<package3dinstances>
<package3dinstance package3d_urn="urn:adsk.eagle:package:38088/1"/>
</package3dinstances>
<technologies>
<technology name=""/>
</technologies>
</device>
</devices>
</deviceset>
</devicesets>
</library>
<library name="texas">
<symbols>
<symbol name="LM4041">
<wire x1="1.27" y1="1.905" x2="1.27" y2="1.524" width="0.254" layer="94"/>
<wire x1="1.27" y1="1.524" x2="0" y2="1.524" width="0.254" layer="94"/>
<wire x1="0" y1="1.524" x2="-1.27" y2="1.524" width="0.254" layer="94"/>
<wire x1="-1.27" y1="1.524" x2="-1.27" y2="1.143" width="0.254" layer="94"/>
<text x="2.794" y="1.905" size="1.778" layer="95">&gt;NAME</text>
<text x="2.794" y="-0.889" size="1.778" layer="96">&gt;VALUE</text>
<pin name="A" x="0" y="-2.54" visible="off" length="short" direction="pas" rot="R90"/>
<pin name="C" x="0" y="2.54" visible="off" length="short" direction="pas" rot="R270"/>
<polygon width="0.254" layer="94">
<vertex x="0" y="1.524"/>
<vertex x="-1.27" y="-0.762"/>
<vertex x="1.27" y="-0.762"/>
</polygon>
</symbol>
</symbols>
<devicesets>
<deviceset name="LM4041" prefix="IC">
<gates>
<gate name="G$1" symbol="LM4041" x="0" y="0"/>
</gates>
<devices>
<device name="DBZ" package="DBZ_R-PDSO-G3">
<connects>
<connect gate="G$1" pin="A" pad="2"/>
<connect gate="G$1" pin="C" pad="1"/>
</connects>
<technologies>
<technology name="A12">
<attribute name="MF" value="" constant="no"/>
<attribute name="MPN" value="LM4041A12IDBZR" constant="no"/>
<attribute name="OC_FARNELL" value="1407949" constant="no"/>
<attribute name="OC_NEWARK" value="58K5875" constant="no"/>
</technology>
<technology name="B12">
<attribute name="MF" value="" constant="no"/>
<attribute name="MPN" value="LM4041B12IDBZR" constant="no"/>
<attribute name="OC_FARNELL" value="1575212" constant="no"/>
<attribute name="OC_NEWARK" value="58K5882" constant="no"/>
</technology>
<technology name="C12">
<attribute name="MF" value="TEXAS INSTRUMENT CONNECTORS" constant="no"/>
<attribute name="MPN" value="LM4041C12QDBZT" constant="no"/>
<attribute name="OC_FARNELL" value="1771733" constant="no"/>
<attribute name="OC_NEWARK" value="43K3376" constant="no"/>
</technology>
<technology name="D12">
<attribute name="MF" value="TEXAS INSTRUMENT CONNECTORS" constant="no"/>
<attribute name="MPN" value="LM4041D12QDBZT" constant="no"/>
<attribute name="OC_FARNELL" value="1755118" constant="no"/>
<attribute name="OC_NEWARK" value="43K3381" constant="no"/>
</technology>
</technologies>
</device>
<device name="DCK" package="DCK_R-PDSO-G5">
<connects>
<connect gate="G$1" pin="A" pad="1"/>
<connect gate="G$1" pin="C" pad="3"/>
</connects>
<technologies>
<technology name="A12">
<attribute name="MF" value="" constant="no"/>
<attribute name="MPN" value="LM4041A12IDCKR" constant="no"/>
<attribute name="OC_FARNELL" value="unknown" constant="no"/>
<attribute name="OC_NEWARK" value="58K5877" constant="no"/>
</technology>
<technology name="B12">
<attribute name="MF" value="" constant="no"/>
<attribute name="MPN" value="LM4041B12IDCKR" constant="no"/>
<attribute name="OC_FARNELL" value="unknown" constant="no"/>
<attribute name="OC_NEWARK" value="58K5884" constant="no"/>
</technology>
<technology name="C12">
<attribute name="MF" value="TEXAS INSTRUMENT CONNECTORS" constant="no"/>
<attribute name="MPN" value="LM4041C12IDCKR" constant="no"/>
<attribute name="OC_FARNELL" value="unknown" constant="no"/>
<attribute name="OC_NEWARK" value="43K3374" constant="no"/>
</technology>
<technology name="D12">
<attribute name="MF" value="TEXAS INSTRUMENT CONNECTORS" constant="no"/>
<attribute name="MPN" value="LM4041D12IDCKR" constant="no"/>
<attribute name="OC_FARNELL" value="1575129" constant="no"/>
<attribute name="OC_NEWARK" value="43K3379" constant="no"/>
</technology>
</technologies>
</device>
<device name="LP" package="LP_O-PBCY-W3">
<connects>
<connect gate="G$1" pin="A" pad="3"/>
<connect gate="G$1" pin="C" pad="2"/>
</connects>
<technologies>
<technology name="A12">
<attribute name="MF" value="" constant="no"/>
<attribute name="MPN" value="" constant="no"/>
<attribute name="OC_FARNELL" value="9486119" constant="no"/>
<attribute name="OC_NEWARK" value="unknown" constant="no"/>
</technology>
<technology name="B12">
<attribute name="MF" value="" constant="no"/>
<attribute name="MPN" value="" constant="no"/>
<attribute name="OC_FARNELL" value="unknown" constant="no"/>
<attribute name="OC_NEWARK" value="unknown" constant="no"/>
</technology>
<technology name="C12">
<attribute name="MF" value="" constant="no"/>
<attribute name="MPN" value="LM4041C12ILP" constant="no"/>
<attribute name="OC_FARNELL" value="unknown" constant="no"/>
<attribute name="OC_NEWARK" value="18M2429" constant="no"/>
</technology>
<technology name="D12">
<attribute name="MF" value="" constant="no"/>
<attribute name="MPN" value="LM4041D12ILP" constant="no"/>
<attribute name="OC_FARNELL" value="unknown" constant="no"/>
<attribute name="OC_NEWARK" value="18M2431" constant="no"/>
</technology>
</technologies>
</device>
</devices>
</deviceset>
</devicesets>
</library>
</libraries>
<attributes>
</attributes>
<variantdefs>
</variantdefs>
<classes>
<class number="0" name="default" width="0" drill="0">
</class>
<class number="1" name="POWER" width="0.889" drill="0.381">
<clearance class="1" value="0.2032"/>
</class>
</classes>
<parts>
<part name="U$1" library="CECFC" deviceset="SI4712" device="DY"/>
<part name="U$2" library="CECFC" deviceset="MC33202" device="DR2G"/>
<part name="R1" library="SparkFun-Resistors" deviceset="0.1OHM" device="-1210-1/2W-1%" package3d_urn="urn:adsk.eagle:package:39664/1" value="0.1"/>
<part name="R2" library="SparkFun-Resistors" deviceset="1.20KOHM" device="-0603-1/10W-1%" package3d_urn="urn:adsk.eagle:package:39650/1" value="240k"/>
<part name="R3" library="SparkFun-Resistors" deviceset="1.20KOHM" device="-0603-1/10W-1%" package3d_urn="urn:adsk.eagle:package:39650/1" value="10K"/>
<part name="R4" library="SparkFun-Resistors" deviceset="1.20KOHM" device="-0603-1/10W-1%" package3d_urn="urn:adsk.eagle:package:39650/1" value="1.5K"/>
<part name="P+1" library="supply1" deviceset="VCC" device=""/>
<part name="GND1" library="supply1" deviceset="GND" device=""/>
<part name="P+2" library="supply1" deviceset="VCC" device=""/>
<part name="GND2" library="supply1" deviceset="GND" device=""/>
<part name="P+3" library="supply1" deviceset="VCC" device=""/>
<part name="GND3" library="supply1" deviceset="GND" device=""/>
<part name="GND4" library="supply1" deviceset="GND" device=""/>
<part name="J1" library="SparkFun-Connectors" deviceset="CONN_02" device="PTH4" package3d_urn="urn:adsk.eagle:package:38054/1"/>
<part name="J2" library="SparkFun-Connectors" deviceset="CONN_02" device="PTH4" package3d_urn="urn:adsk.eagle:package:38054/1"/>
<part name="J3" library="SparkFun-Connectors" deviceset="CONN_03" device="" package3d_urn="urn:adsk.eagle:package:38063/1"/>
<part name="IC1" library="texas" deviceset="LM4041" device="DBZ" technology="A12"/>
</parts>
<sheets>
<sheet>
<plain>
</plain>
<instances>
<instance part="U$1" gate="G$1" x="53.34" y="50.8"/>
<instance part="U$2" gate="G$1" x="35.56" y="48.26" rot="MR180"/>
<instance part="U$2" gate="G$2" x="35.56" y="33.02" smashed="yes" rot="R180">
<attribute name="NAME" x="39.116" y="26.67" size="1.778" layer="95" font="vector" rot="R180"/>
</instance>
<instance part="U$2" gate="G$3" x="-2.54" y="25.4"/>
<instance part="R1" gate="G$1" x="55.88" y="35.56" rot="R90"/>
<instance part="R2" gate="G$1" x="25.4" y="27.94" rot="R90"/>
<instance part="R3" gate="G$1" x="25.4" y="17.78" rot="R90"/>
<instance part="R4" gate="G$1" x="7.62" y="66.04" rot="R90"/>
<instance part="P+1" gate="VCC" x="7.62" y="73.66" smashed="yes">
<attribute name="VALUE" x="5.588" y="74.676" size="1.778" layer="96"/>
</instance>
<instance part="GND1" gate="1" x="7.62" y="50.8"/>
<instance part="P+2" gate="VCC" x="55.88" y="71.12" smashed="yes">
<attribute name="VALUE" x="53.34" y="68.58" size="1.778" layer="96" rot="R90"/>
</instance>
<instance part="GND2" gate="1" x="55.88" y="25.4"/>
<instance part="P+3" gate="VCC" x="-2.54" y="40.64" smashed="yes">
<attribute name="VALUE" x="-4.572" y="41.402" size="1.778" layer="96"/>
</instance>
<instance part="GND3" gate="1" x="-2.54" y="10.16"/>
<instance part="GND4" gate="1" x="25.4" y="10.16"/>
<instance part="J1" gate="G$1" x="-17.78" y="33.02" rot="MR180"/>
<instance part="J2" gate="G$1" x="66.04" y="63.5" rot="R180"/>
<instance part="J3" gate="J$1" x="25.4" y="58.42" rot="R180"/>
<instance part="IC1" gate="G$1" x="7.62" y="58.42" smashed="yes">
<attribute name="NAME" x="0.254" y="60.325" size="1.778" layer="95"/>
<attribute name="VALUE" x="-14.986" y="57.531" size="1.778" layer="96"/>
</instance>
</instances>
<busses>
</busses>
<nets>
<net name="VCC" class="1">
<segment>
<pinref part="P+1" gate="VCC" pin="VCC"/>
<pinref part="R4" gate="G$1" pin="2"/>
</segment>
<segment>
<pinref part="P+3" gate="VCC" pin="VCC"/>
<wire x1="-2.54" y1="33.02" x2="-2.54" y2="38.1" width="0.1524" layer="91"/>
<pinref part="U$2" gate="G$3" pin="P$V+"/>
<junction x="-2.54" y="33.02"/>
<pinref part="J1" gate="G$1" pin="1"/>
<wire x1="-2.54" y1="33.02" x2="-10.16" y2="33.02" width="0.1524" layer="91"/>
</segment>
<segment>
<pinref part="P+2" gate="VCC" pin="VCC"/>
<pinref part="J2" gate="G$1" pin="1"/>
<wire x1="58.42" y1="63.5" x2="55.88" y2="63.5" width="0.1524" layer="91"/>
<wire x1="55.88" y1="63.5" x2="55.88" y2="68.58" width="0.1524" layer="91"/>
</segment>
</net>
<net name="N$1" class="0">
<segment>
<pinref part="R4" gate="G$1" pin="1"/>
<pinref part="J3" gate="J$1" pin="1"/>
<wire x1="7.62" y1="60.96" x2="17.78" y2="60.96" width="0.1524" layer="91"/>
<pinref part="IC1" gate="G$1" pin="C"/>
<junction x="7.62" y="60.96"/>
</segment>
</net>
<net name="GND" class="1">
<segment>
<pinref part="GND1" gate="1" pin="GND"/>
<wire x1="7.62" y1="53.34" x2="7.62" y2="55.88" width="0.1524" layer="91"/>
<wire x1="17.78" y1="55.88" x2="7.62" y2="55.88" width="0.1524" layer="91"/>
<pinref part="J3" gate="J$1" pin="3"/>
<pinref part="IC1" gate="G$1" pin="A"/>
<junction x="7.62" y="55.88"/>
</segment>
<segment>
<pinref part="R1" gate="G$1" pin="1"/>
<pinref part="GND2" gate="1" pin="GND"/>
<wire x1="55.88" y1="27.94" x2="55.88" y2="30.48" width="0.1524" layer="91"/>
</segment>
<segment>
<pinref part="GND3" gate="1" pin="GND"/>
<wire x1="-2.54" y1="15.24" x2="-2.54" y2="12.7" width="0.1524" layer="91"/>
<pinref part="U$2" gate="G$3" pin="P$V-"/>
<wire x1="-2.54" y1="17.78" x2="-2.54" y2="15.24" width="0.1524" layer="91"/>
<junction x="-2.54" y="15.24"/>
<pinref part="J1" gate="G$1" pin="2"/>
<wire x1="-10.16" y1="30.48" x2="-10.16" y2="15.24" width="0.1524" layer="91"/>
<wire x1="-10.16" y1="15.24" x2="-2.54" y2="15.24" width="0.1524" layer="91"/>
</segment>
<segment>
<pinref part="R3" gate="G$1" pin="1"/>
<pinref part="GND4" gate="1" pin="GND"/>
</segment>
</net>
<net name="N$2" class="0">
<segment>
<pinref part="U$2" gate="G$1" pin="+IN"/>
<pinref part="J3" gate="J$1" pin="2"/>
<wire x1="17.78" y1="58.42" x2="15.24" y2="58.42" width="0.1524" layer="91"/>
<wire x1="15.24" y1="58.42" x2="15.24" y2="50.8" width="0.1524" layer="91"/>
<wire x1="15.24" y1="50.8" x2="27.94" y2="50.8" width="0.1524" layer="91"/>
</segment>
</net>
<net name="N$3" class="0">
<segment>
<pinref part="U$2" gate="G$1" pin="OUT"/>
<pinref part="U$1" gate="G$1" pin="G"/>
<wire x1="43.18" y1="48.26" x2="50.8" y2="48.26" width="0.1524" layer="91"/>
</segment>
</net>
<net name="N$4" class="1">
<segment>
<pinref part="U$1" gate="G$1" pin="D"/>
<pinref part="J2" gate="G$1" pin="2"/>
<wire x1="58.42" y1="60.96" x2="55.88" y2="60.96" width="0.1524" layer="91"/>
<wire x1="55.88" y1="60.96" x2="55.88" y2="55.88" width="0.1524" layer="91"/>
</segment>
</net>
<net name="N$5" class="1">
<segment>
<pinref part="U$1" gate="G$1" pin="S"/>
<pinref part="R1" gate="G$1" pin="2"/>
<wire x1="55.88" y1="45.72" x2="55.88" y2="40.64" width="0.1524" layer="91"/>
<wire x1="55.88" y1="40.64" x2="48.26" y2="40.64" width="0.1524" layer="91"/>
<wire x1="48.26" y1="40.64" x2="48.26" y2="35.56" width="0.1524" layer="91"/>
<junction x="55.88" y="40.64"/>
<pinref part="U$2" gate="G$2" pin="+IN"/>
<wire x1="48.26" y1="35.56" x2="43.18" y2="35.56" width="0.1524" layer="91"/>
</segment>
</net>
<net name="N$6" class="0">
<segment>
<pinref part="U$2" gate="G$2" pin="OUT"/>
<pinref part="R2" gate="G$1" pin="2"/>
<wire x1="27.94" y1="33.02" x2="25.4" y2="33.02" width="0.1524" layer="91"/>
<wire x1="25.4" y1="33.02" x2="20.32" y2="33.02" width="0.1524" layer="91"/>
<junction x="25.4" y="33.02"/>
<wire x1="20.32" y1="33.02" x2="20.32" y2="45.72" width="0.1524" layer="91"/>
<pinref part="U$2" gate="G$1" pin="-IN"/>
<wire x1="20.32" y1="45.72" x2="27.94" y2="45.72" width="0.1524" layer="91"/>
</segment>
</net>
<net name="N$7" class="0">
<segment>
<pinref part="R2" gate="G$1" pin="1"/>
<pinref part="R3" gate="G$1" pin="2"/>
<pinref part="U$2" gate="G$2" pin="-IN"/>
<wire x1="43.18" y1="30.48" x2="43.18" y2="22.86" width="0.1524" layer="91"/>
<wire x1="43.18" y1="22.86" x2="25.4" y2="22.86" width="0.1524" layer="91"/>
<junction x="25.4" y="22.86"/>
</segment>
</net>
</nets>
</sheet>
</sheets>
</schematic>
</drawing>
<compatibility>
<note version="8.2" severity="warning">
Since Version 8.2, EAGLE supports online libraries. The ids
of those online libraries will not be understood (or retained)
with this version.
</note>
<note version="8.3" severity="warning">
Since Version 8.3, EAGLE supports URNs for individual library
assets (packages, symbols, and devices). The URNs of those assets
will not be understood (or retained) with this version.
</note>
<note version="8.3" severity="warning">
Since Version 8.3, EAGLE supports the association of 3D packages
with devices in libraries, schematics, and board files. Those 3D
packages will not be understood (or retained) with this version.
</note>
</compatibility>
</eagle>
